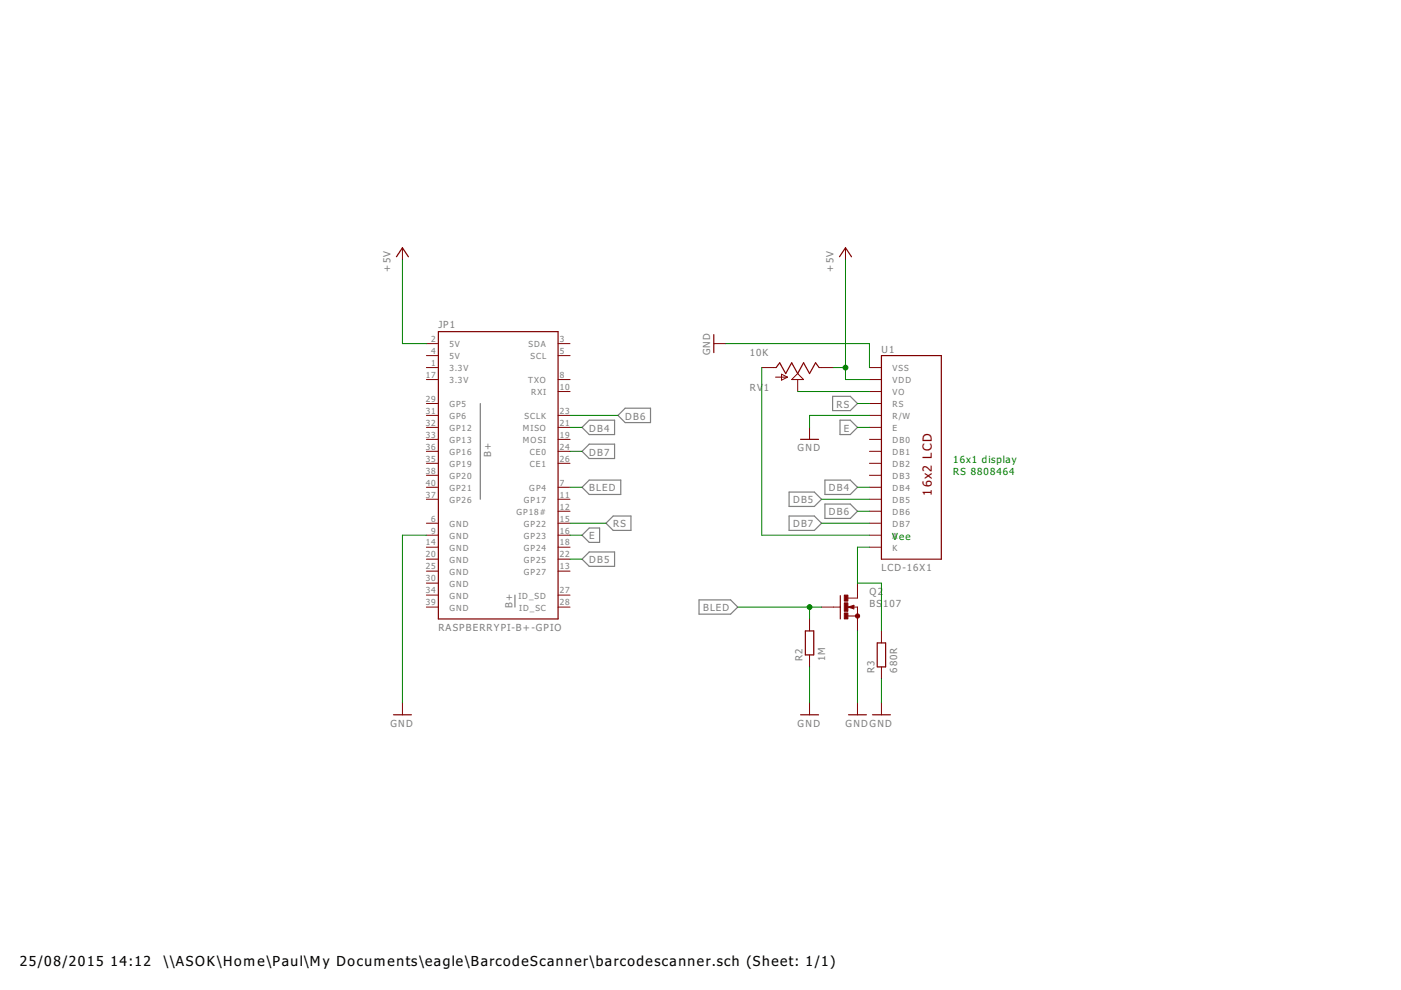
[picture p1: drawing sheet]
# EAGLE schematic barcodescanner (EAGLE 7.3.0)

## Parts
JP1  RASPBERRYPI-B+-GPIO  [2X20-SHROUDED]
Q2  BS107  BS170  [SOT54E]
R2  1M  R-EU_0204/7  [0204/7]
R3  680R  R-EU_0204/7  [0204/7]
RV1  10K  POT  [ALPS_POT]
U1  LCD-16X1  LCD-16X2NOHOLES  [LCD-16X2_NOHOLES]

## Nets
+5V: JP1.2(5V) RV1.P$1(E) U1.2(VDD)
BLED: JP1.7(GP4) Q2.G R2.2
DB4: JP1.21(MISO) U1.11(DB4)
DB5: JP1.22(GP25) U1.12(DB5)
DB6: JP1.23(SCLK) U1.13(DB6)
DB7: JP1.24(CE0) RV1.P$3(A) U1.14(DB7) U1.15(A)
E: JP1.16(GP23) U1.6(E)
GND: JP1.9(GND) Q2.S R2.1 R3.1 U1.1(VSS) U1.5(R/W)
N$2: RV1.P$2(S) U1.3(VO)
N$6: Q2.D R3.2 U1.16(K)
RS: JP1.15(GP22) U1.4(RS)
Unconnected: JP1.3(SDA) JP1.5(SCL) JP1.8(TXO) JP1.10(RXI) JP1.11(GP17) JP1.12(GP18#) JP1.13(GP27) JP1.18(GP24) JP1.19(MOSI) JP1.26(CE1) JP1.27(ID_SD) JP1.28(ID_SC) JP1.29(GP5) JP1.31(GP6) JP1.32(GP12) JP1.33(GP13) JP1.35(GP19) JP1.36(GP16) JP1.37(GP26) JP1.38(GP20) JP1.40(GP21) U1.7(DB0) U1.8(DB1) U1.9(DB2) U1.10(DB3)

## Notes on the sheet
- 16x1 display
  RS 8808464
- Vee

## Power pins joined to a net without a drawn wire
3.3V: JP1.1(3.3V) JP1.17(3.3V)
5V: JP1.4(5V)
GND: JP1.6(GND) JP1.14(GND) JP1.20(GND) JP1.25(GND) JP1.30(GND) JP1.34(GND) JP1.39(GND)

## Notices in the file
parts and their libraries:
SparkFun-Boards: Licensing: Creative Commons ShareAlike 4.0 International - https://creativecommons.org/licenses/by-sa/4.0
